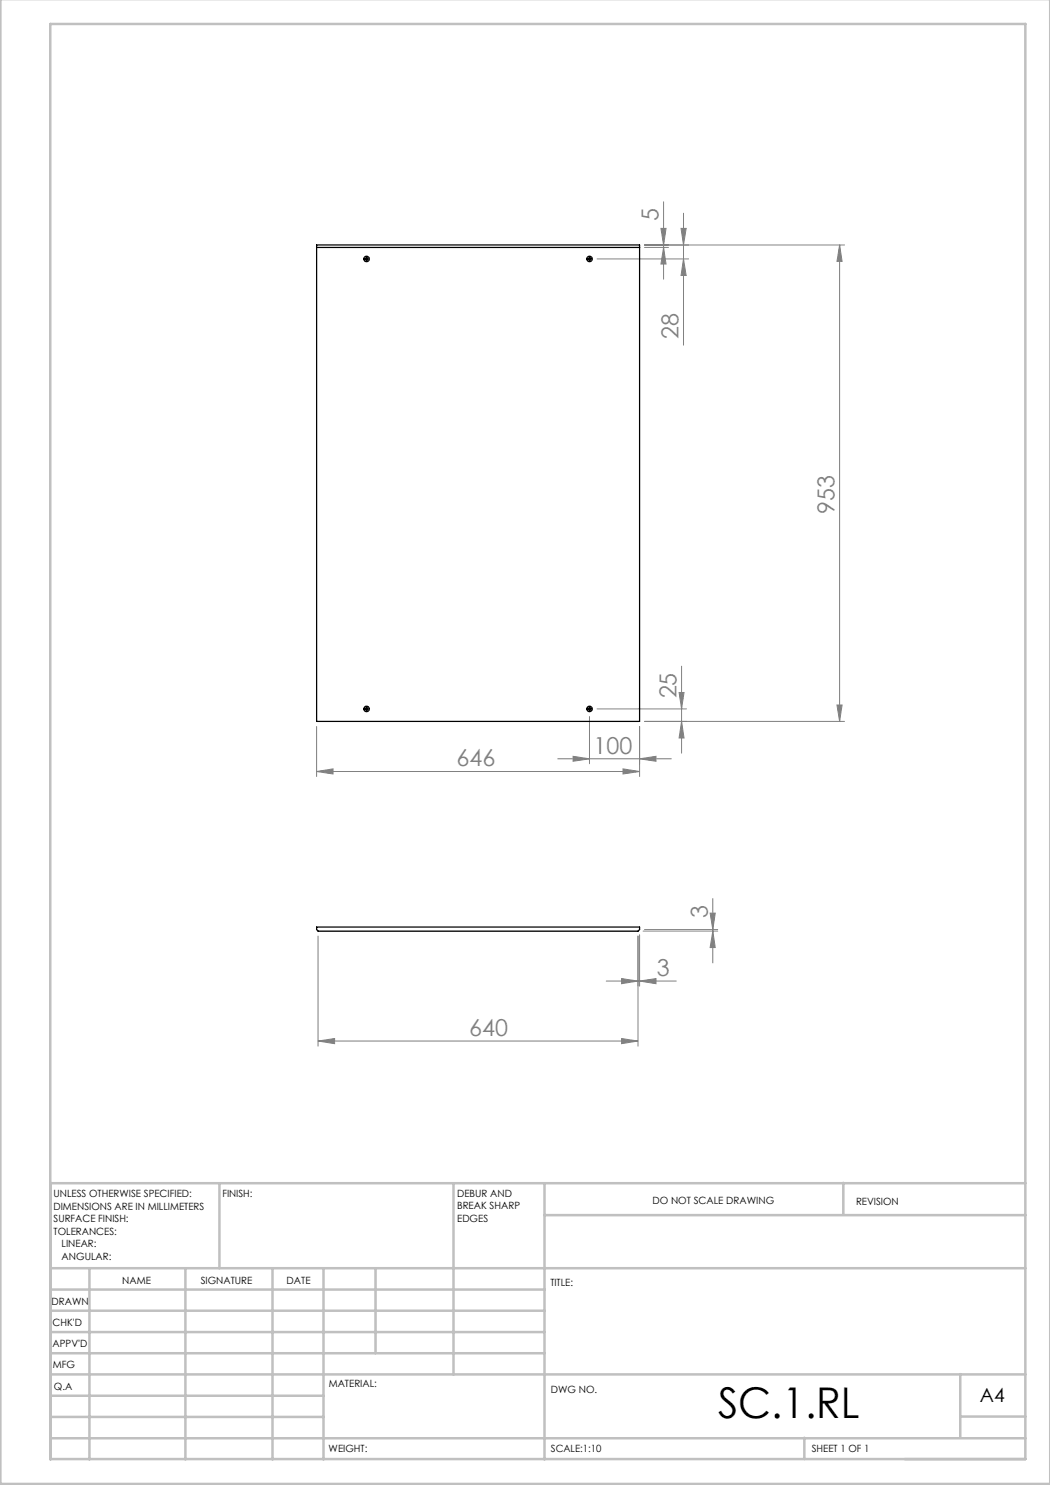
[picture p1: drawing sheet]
<svg xmlns="http://www.w3.org/2000/svg" width="210mm" height="297mm" viewBox="0 0 210 297" stroke-linecap="round" stroke-linejoin="round" font-family="sans-serif">
<g fill="none" stroke="#808080" stroke-width=".2">
<path d="M119.4 51.8h18.3M128.9 49h40M128.9 49.5h4.8M132.2 45.7h1l-.5 3.3zM132.7 49.5l.5 3.3h-1zM132.7 40.4v15.4M136.2 45.7h1l-.5 3.3zM136.7 51.8l.5 3.3h-1zM136.7 42.6v26.4M167.9 49v95.3M167.9 49l.5 3.3h-1zM135.8 138.5h1l-.5 3.3z"/>
<path d="M136.3 133.2v17.4M63.3 154.3l3.3-.5v1zM63.3 145.3v10M63.3 154.3h64.6M111.5 151.8h22.8M114.6 151.3l3.3 .5-3.3 .5zM117.9 143.3v9.4M119.4 141.8h17.9M124.6 153.8l3.3 .5-3.3 .5zM127.9 151.8l3.3-.5v1zM127.9 145.3v10M128.9 144.3h40"/>
<path d="M136.3 144.3l.5 3.3h-1zM167.4 141h1l-.5 3.3zM142.6 179.7v12.9M63.6 187.2v22M121.2 196.2h14.1M124.3 195.7l3.3 .5-3.3 .5zM127.6 187.2v22M127.9 196.2l3.3-.5v1zM127.9 186.9v10.3M128.6 186.2h14.9M128.9 185.9h14.6M142 182.6h1.1l-.5 3.3z"/>
<path d="M142.6 186.2l.5 3.3h-1.1zM63.6 208.2l3.3-.5v1zM63.6 208.2h64M124.3 207.7l3.3 .5-3.3 .5z"/>
</g>
<g fill="none" stroke="#000" stroke-width=".2" stroke-dasharray="15.2 1.3 1.3 1.3">
<path d="M73.1 51.8h-.3M73.3 51.5v-.2M73.3 52v.3M73.6 51.8h.2M117.7 51.8h-.3M117.9 51.5v-.2M117.9 52v.3M118.2 51.8h.2M73.1 141.8h-.3M73.3 141.5v-.2M73.3 142v.3M73.6 141.8h.2"/>
<path d="M117.7 141.8h-.3M117.9 141.5v-.2M117.9 142v.3M118.2 141.8h.2"/>
</g>
<path d="M73.1 51.8h.5M73.3 51.5v.5M117.7 51.8h.5M117.9 51.5v.5M73.1 141.8h.5M73.3 141.5v.5M117.7 141.8h.5M117.9 141.5v.5" fill="none" stroke="#000" stroke-width=".2"/>
<g fill="none" stroke="#c0c0c0" stroke-width=".5">
<path d="M.1 -.1v296.9h209.9v-296.9M10.1 4.8h195v287h-195zM43.9 236.6v17M90.7 236.6v38.3M108.9 236.6v55.3M168.7 236.6v6.3M205.1 236.6h-195v55.3M10.1 253.6h195M10.1 257.9h98.8M17.9 253.6v38.3M37.1 253.6v38.3M54.5 253.6v38.3"/>
<path d="M64.7 253.6v38.3M75.1 253.6v17M108.9 243h96.2M10.1 270.6h98.8M10.1 266.4h98.8M10.1 262.1h98.8M10.1 279.1h54.6M10.1 274.9h195M192.1 274.8v12.7M10.1 287.7h195M10.1 283.4h54.6M160.9 287.5v4.3"/>
<path d="M192.1 283.3h13"/>
</g>
<g fill="#808080">
<path d="M127.9 196.2l3.3-.5v1zM124.3 195.7l3.3 .5-3.3 .5z"/>
<path d="M63.3 154.3l3.3-.5v1zM124.6 153.8l3.3 .5-3.3 .5zM114.6 151.3l3.3 .5-3.3 .5zM127.9 151.8l3.3-.5v1z"/>
<path d="M167.4 141h1l-.5 3.3zM167.9 49l.5 3.3h-1z"/>
<path d="M135.8 138.5h1l-.5 3.3zM136.3 144.3l.5 3.3h-1zM136.2 45.7h1l-.5 3.3zM136.7 51.8l.5 3.3h-1zM132.2 45.7h1l-.5 3.3zM132.7 49.5l.5 3.3h-1zM142 182.6h1.1l-.5 3.3zM142.6 186.2l.5 3.3h-1.1z"/>
<path d="M63.6 208.2l3.3-.5v1zM124.3 207.7l3.3 .5-3.3 .5z"/>
</g>
<g fill="none" stroke="#000" stroke-width=".25">
<path d="M63.3 49h64.6v95.3h-64.6zM63.3 49.5h64.6M63.3 185.4h64.6v.5l-.3 .3h-64l-.3-.3z"/>
<circle cx="73.3" cy="51.8" r=".25"/>
<circle cx="73.3" cy="51.8" r=".55"/>
<circle cx="117.9" cy="51.8" r=".25"/>
<circle cx="117.9" cy="51.8" r=".55"/>
<circle cx="73.3" cy="141.8" r=".25"/>
<circle cx="73.3" cy="141.8" r=".55"/>
<circle cx="117.9" cy="141.8" r=".25"/>
<circle cx="117.9" cy="141.8" r=".55"/>
</g>
<text font-size="8.5" x="143.6" y="283.5">SC.1.RL</text>
<g font-size="4.7" fill="#808080">
<text x="131.7" y="44.2" transform="rotate(-90 131.7 44.2)">5</text>
<text x="135.7" y="67.7" transform="rotate(-90 135.7 67.7)">28</text>
<text x="166.9" y="102.7" transform="rotate(-90 166.9 102.7)">953</text>
<text x="135.3" y="139.7" transform="rotate(-90 135.3 139.7)">25</text>
<text x="91.3" y="153.3">646</text>
<text x="118.7" y="150.7">100</text>
<text x="141.5" y="183.6" transform="rotate(-90 141.5 183.6)">3</text>
<text x="131.4" y="195.2">3</text>
<text x="93.9" y="207.2">640</text>
</g>
<text font-size="3.9" x="196" y="280.4">A4</text>
<g font-size="2">
<text x="10.7" y="239.5">UNLESS OTHERWISE SPECIFIED:</text>
<text x="44.5" y="239.5">FINISH:</text>
<text x="91.4" y="239.4">DEBUR AND</text>
<text x="10.7" y="242">DIMENSIONS ARE IN MILLIMETERS</text>
<text x="10.7" y="244.5">SURFACE FINISH:</text>
<text x="91.4" y="241.9">BREAK SHARP</text>
<text x="91.4" y="244.4">EDGES</text>
<text x="130.5" y="240.8">DO NOT SCALE DRAWING</text>
<text x="171.2" y="241">REVISION</text>
<text x="10.7" y="247">TOLERANCES:</text>
<text x="12.3" y="249.5">LINEAR:</text>
<text x="12.3" y="252">ANGULAR:</text>
<text x="24.4" y="256.9">NAME</text>
<text x="40.1" y="256.8">SIGNATURE</text>
<text x="57.3" y="256.8">DATE</text>
<text x="110.1" y="257.1">TITLE:</text>
<text x="10.3" y="260.9">DRAWN</text>
<text x="10.5" y="269.3">APPV'D</text>
<text x="10.5" y="265.2">CHK'D</text>
<text x="10.6" y="273.6">MFG</text>
<text x="10.8" y="278">Q.A</text>
<text x="65.8" y="277.4">MATERIAL:</text>
<text x="110.2" y="278.5">DWG NO.</text>
<text x="65.7" y="290.4">WEIGHT:</text>
<text x="110.2" y="290.5">SCALE:1:10</text>
<text x="162.4" y="290.4">SHEET 1 OF 1</text>
</g>
</svg>
